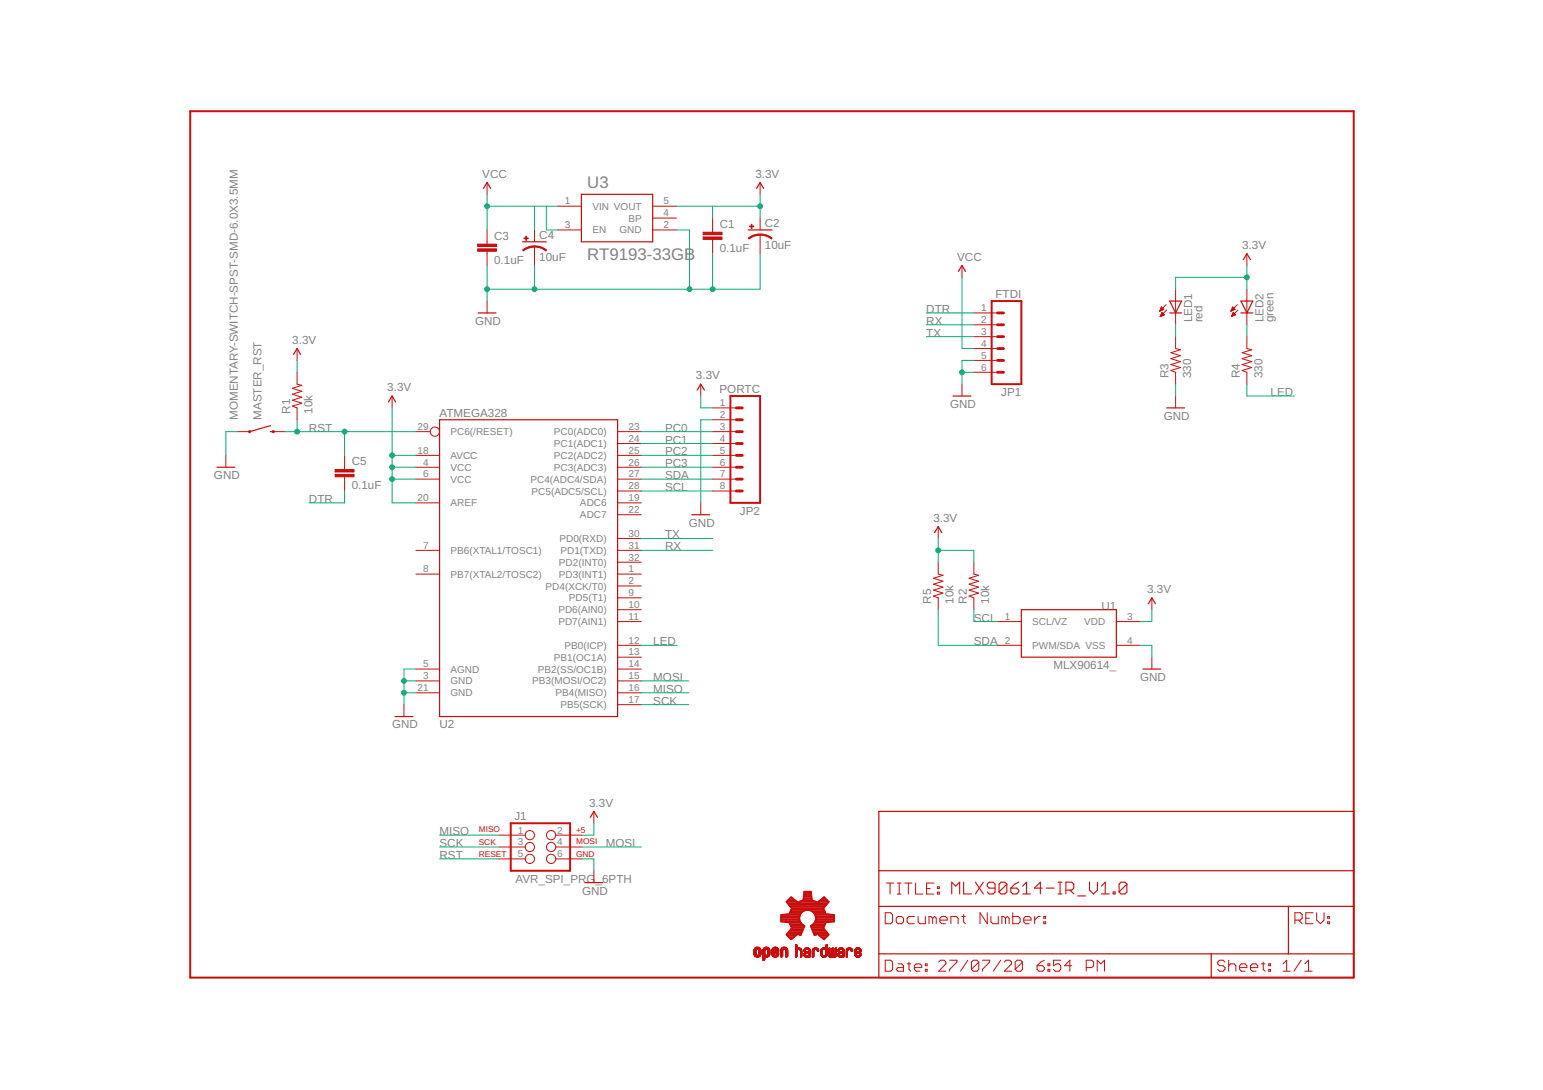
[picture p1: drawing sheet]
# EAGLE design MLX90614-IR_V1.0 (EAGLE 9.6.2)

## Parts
C1  0.1uF  CAP0603-CAP  [0603-CAP]
C2  10uF  CAP_POL1206  [EIA3216]
C3  0.1uF  CAP0603-CAP  [0603-CAP]
C4  10uF  CAP_POL1206  [EIA3216]
C5  0.1uF  CAP0603-CAP  [0603-CAP]
J1  AVR_SPI_PRG_6PTH  [2X3]
JP1  FTDI  M06SIP  [1X06]
JP2  PORTC  M08  [1X08]
LED1  red  LED0603  [LED-0603]
LED2  green  LED0603  [LED-0603]
MASTER_RST  MOMENTARY-SWITCH-SPST-SMD-6.0X3.5MM  [TACTILE_SWITCH_SMD_6.0X3.5MM]
R1  10k  RESISTOR0603-RES  [0603-RES]
R2  10k  RESISTOR0603-RES  [0603-RES]
R3  330  RESISTOR0603-RES  [0603-RES]
R4  330  RESISTOR0603-RES  [0603-RES]
R5  10k  RESISTOR0603-RES  [0603-RES]
U1  MLX90614_  [TO-39]
U2  ATMEGA328  ATMEGA168  [TQFP32-08]
U3  RT9193-33GB  [SOT94P279X129-5N]
U$1  OSHW-LOGOS  [OSHW-LOGO-S]

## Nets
3.3V: C1.1 C2.A(+) J1.2 JP2.1 LED1.A LED2.A R1.2 R2.2 R5.2 U1.3(VDD) U2.4(VCC) U2.6(VCC) U2.18(AVCC) U2.20(AREF) U3.5(VOUT)
DTR: C5.2 JP1.1
GND: C1.2 C2.C(-) C3.2 C4.C(-) J1.6 JP1.5 JP1.6 JP2.2 MASTER_RST.1 R3.1 U1.4(VSS) U2.3(GND) U2.5(AGND) U2.21(GND) U3.2(GND)
LED: R4.1 U2.12(PB0(ICP))
MISO: J1.1 U2.16(PB4(MISO))
MOSI: J1.4 U2.15(PB3(MOSI/OC2))
N$2: LED1.C R3.2
N$3: LED2.C R4.2
PC0: JP2.3 U2.23(PC0(ADC0))
PC1: JP2.4 U2.24(PC1(ADC1))
PC2: JP2.5 U2.25(PC2(ADC2))
PC3: JP2.6 U2.26(PC3(ADC3))
RST: C5.1 J1.5 MASTER_RST.2 R1.1 U2.29(PC6(/RESET))
RX: JP1.2 U2.31(PD1(TXD))
SCK: J1.3 U2.17(PB5(SCK))
SCL: JP2.8 R2.1 U1.1(SCL/VZ) U2.28(PC5(ADC5/SCL))
SDA: JP2.7 R5.1 U1.2(PWM/SDA) U2.27(PC4(ADC4/SDA))
TX: JP1.3 U2.30(PD0(RXD))
VCC: C3.1 C4.A(+) JP1.4 U3.1(VIN) U3.3(EN)
Unconnected: U2.1(PD3(INT1)) U2.2(PD4(XCK/T0)) U2.7(PB6(XTAL1/TOSC1)) U2.8(PB7(XTAL2/TOSC2)) U2.9(PD5(T1)) U2.10(PD6(AIN0)) U2.11(PD7(AIN1)) U2.13(PB1(OC1A)) U2.14(PB2(SS/OC1B)) U2.19(ADC6) U2.22(ADC7) U2.32(PD2(INT0)) U3.4(BP)

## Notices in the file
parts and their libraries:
SparkFun-Switches: Licensing: Creative Commons ShareAlike 4.0 International - https://creativecommons.org/licenses/by-sa/4.0
